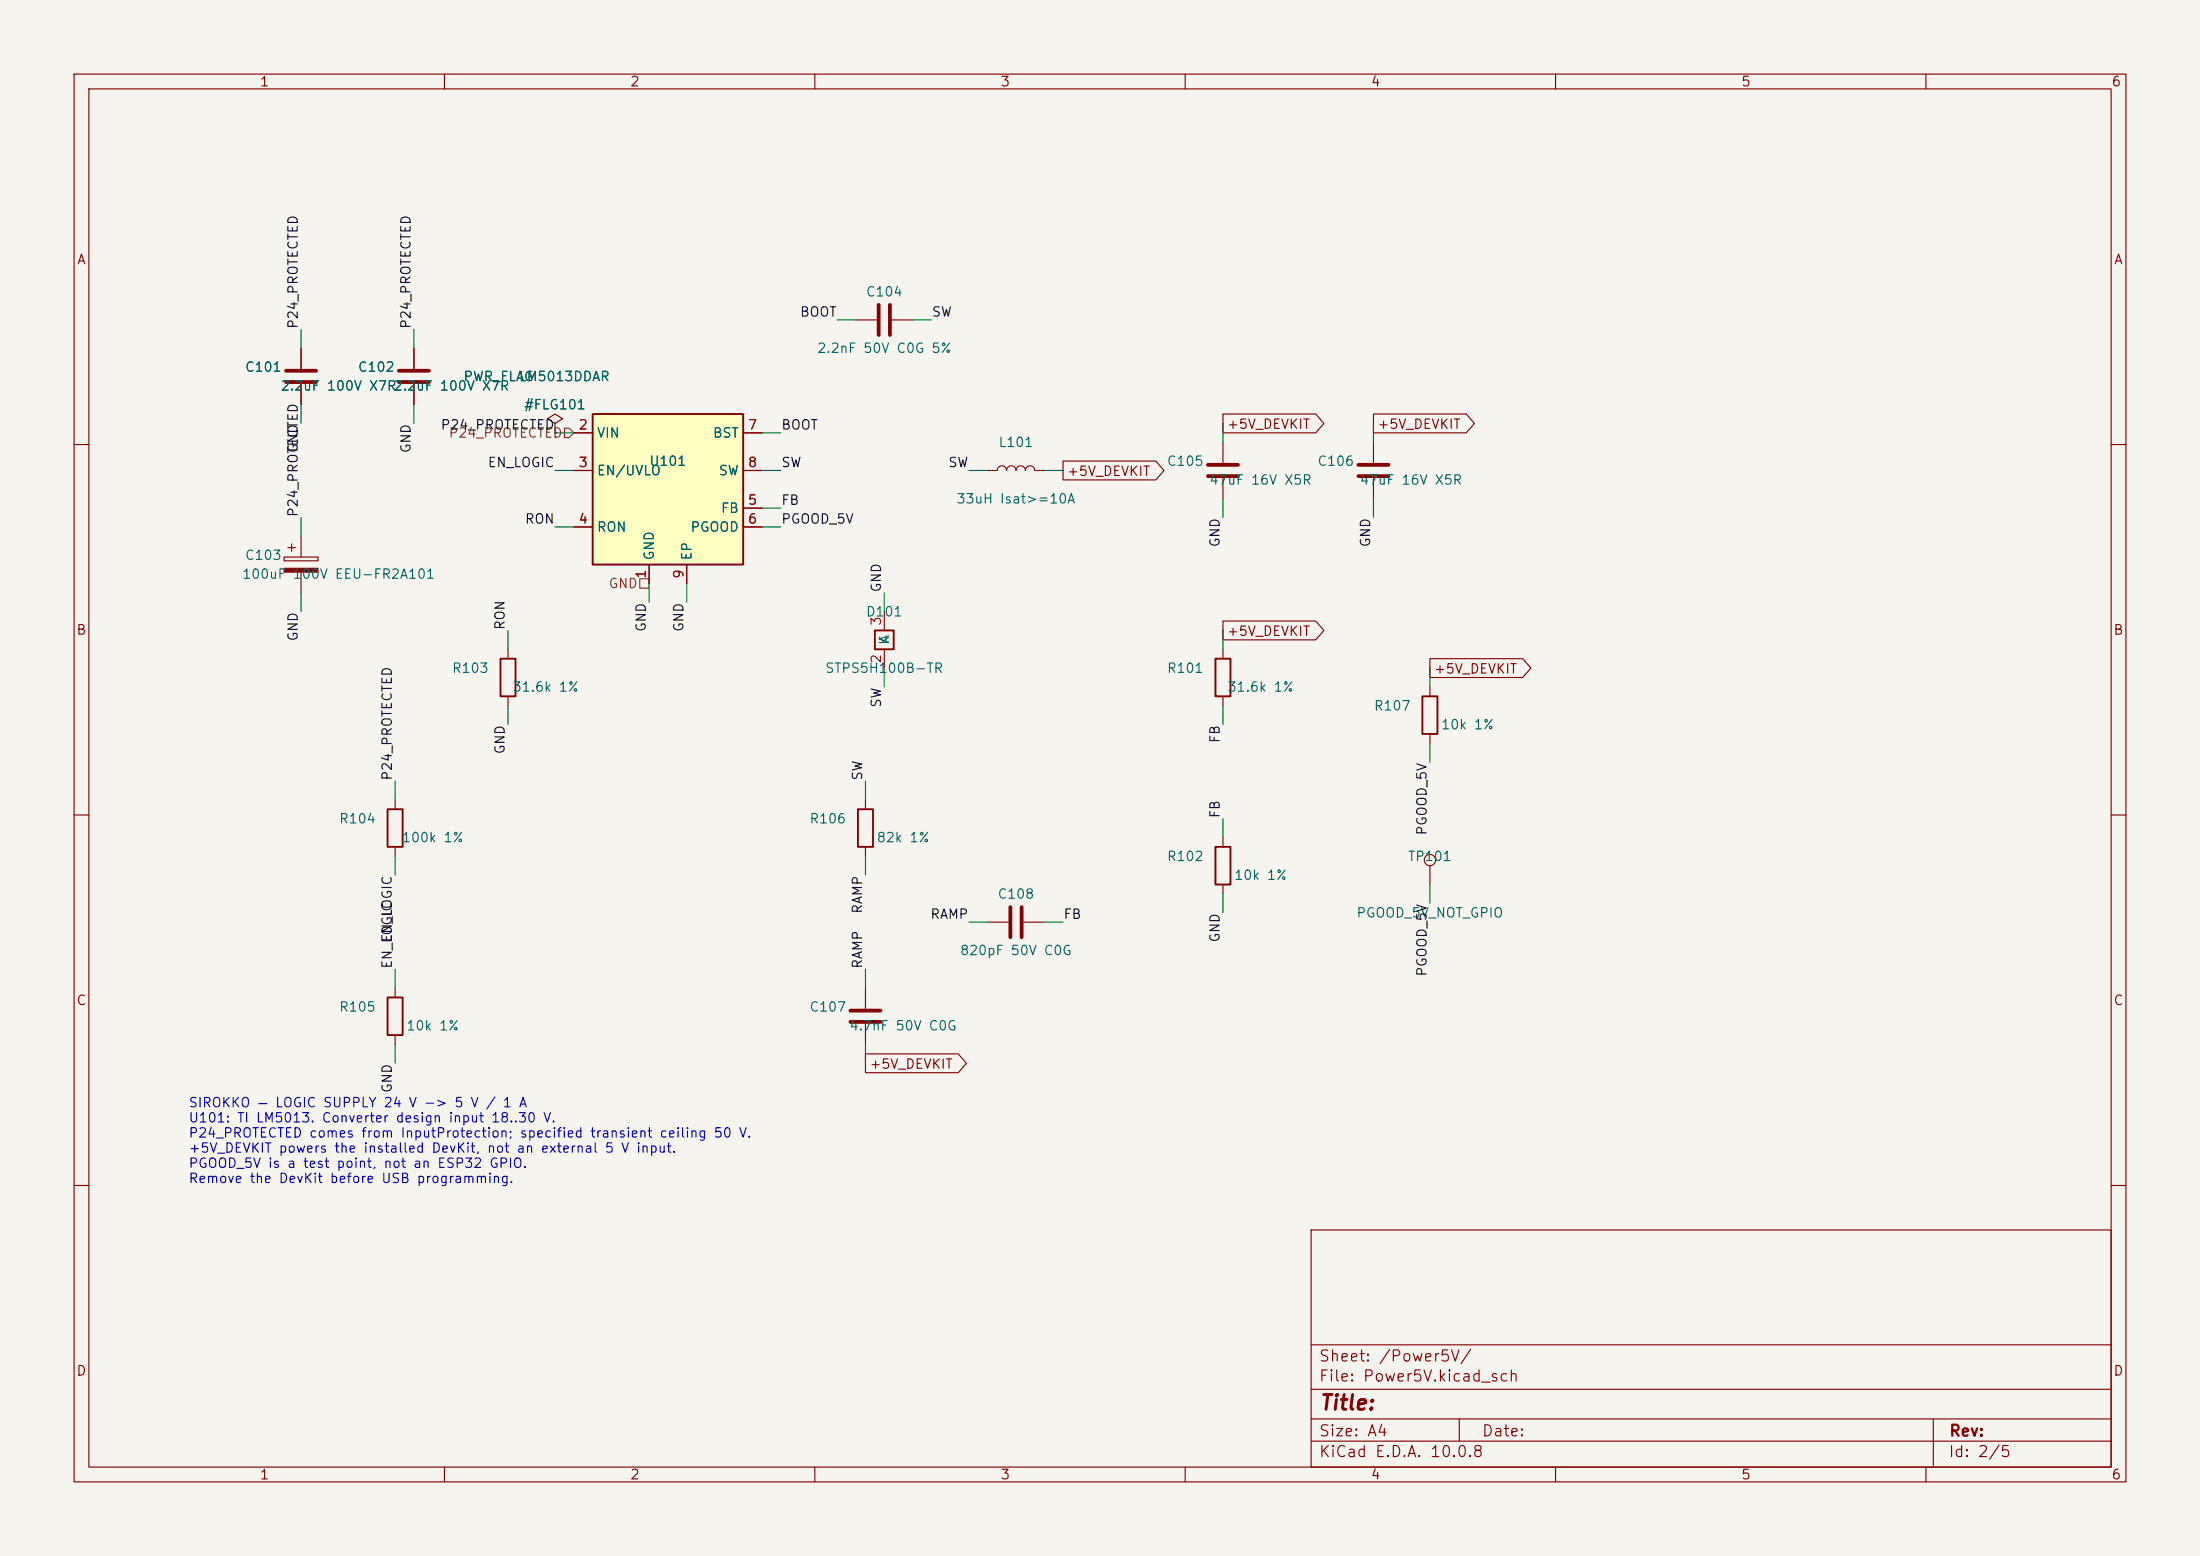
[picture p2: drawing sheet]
(kicad_sch
 (version 20260306)
 (generator "eeschema")
 (generator_version "10.0")
 (paper "A4")
 (lib_symbols
(symbol "Connector:TestPoint"
   (pin_numbers (hide yes))
   (pin_names
    (offset 0.762) (hide yes)) (exclude_from_sim no) (in_bom yes) (on_board yes)
   (in_pos_files yes)
   (duplicate_pin_numbers_are_jumpers no)
   (property "Reference" "TP" (at 0 6.858 0) (show_name no) (do_not_autoplace no) (effects (font (size 1.27 1.27))))
   (property "Value" "TestPoint" (at 0 5.08 0) (show_name no) (do_not_autoplace no) (effects (font (size 1.27 1.27))))
   (property "Footprint" "" (at 5.08 0 0) (show_name no) (do_not_autoplace no) (hide yes) (effects (font (size 1.27 1.27))))
   (property "Datasheet" "" (at 5.08 0 0) (show_name no) (do_not_autoplace no) (hide yes) (effects (font (size 1.27 1.27))))
   (property "Description" "test point" (at 0 0 0) (show_name no) (do_not_autoplace no) (hide yes) (effects (font (size 1.27 1.27))))
   (symbol "TestPoint_0_1"
    (circle (center 0 3.302) (radius 0.762) (stroke (width 0) (type default)) (fill (type none))))
   (symbol "TestPoint_1_1"
    (pin passive line (at 0 0 90) (length 2.54) (name "1" (effects (font (size 1.27 1.27)))) (number "1" (effects (font (size 1.27 1.27))))))
   (embedded_fonts no))
(symbol "Device:C"
   (pin_numbers (hide yes))
   (pin_names
    (offset 0.254)) (exclude_from_sim no) (in_bom yes) (on_board yes)
   (in_pos_files yes)
   (duplicate_pin_numbers_are_jumpers no)
   (property "Reference" "C" (at 0.635 2.54 0) (show_name no) (do_not_autoplace no) (effects (font (size 1.27 1.27)) (justify left)))
   (property "Value" "C" (at 0.635 -2.54 0) (show_name no) (do_not_autoplace no) (effects (font (size 1.27 1.27)) (justify left)))
   (property "Footprint" "" (at 0.9652 -3.81 0) (show_name no) (do_not_autoplace no) (hide yes) (effects (font (size 1.27 1.27))))
   (property "Datasheet" "" (at 0 0 0) (show_name no) (do_not_autoplace no) (hide yes) (effects (font (size 1.27 1.27))))
   (property "Description" "Unpolarized capacitor" (at 0 0 0) (show_name no) (do_not_autoplace no) (hide yes) (effects (font (size 1.27 1.27))))
   (symbol "C_0_1"
    (polyline (pts (xy -2.032 0.762) (xy 2.032 0.762)) (stroke (width 0.508) (type default)) (fill (type none)))
    (polyline (pts (xy -2.032 -0.762) (xy 2.032 -0.762)) (stroke (width 0.508) (type default)) (fill (type none))))
   (symbol "C_1_1"
    (pin passive line (at 0 3.81 270) (length 2.794) (name "" (effects (font (size 1.27 1.27)))) (number "1" (effects (font (size 1.27 1.27)))))
    (pin passive line (at 0 -3.81 90) (length 2.794) (name "" (effects (font (size 1.27 1.27)))) (number "2" (effects (font (size 1.27 1.27))))))
   (embedded_fonts no))
(symbol "Device:C_Polarized"
   (pin_numbers (hide yes))
   (pin_names
    (offset 0.254)) (exclude_from_sim no) (in_bom yes) (on_board yes)
   (in_pos_files yes)
   (duplicate_pin_numbers_are_jumpers no)
   (property "Reference" "C" (at 0.635 2.54 0) (show_name no) (do_not_autoplace no) (effects (font (size 1.27 1.27)) (justify left)))
   (property "Value" "C_Polarized" (at 0.635 -2.54 0) (show_name no) (do_not_autoplace no) (effects (font (size 1.27 1.27)) (justify left)))
   (property "Footprint" "" (at 0.9652 -3.81 0) (show_name no) (do_not_autoplace no) (hide yes) (effects (font (size 1.27 1.27))))
   (property "Datasheet" "" (at 0 0 0) (show_name no) (do_not_autoplace no) (hide yes) (effects (font (size 1.27 1.27))))
   (property "Description" "Polarized capacitor" (at 0 0 0) (show_name no) (do_not_autoplace no) (hide yes) (effects (font (size 1.27 1.27))))
   (symbol "C_Polarized_0_1"
    (rectangle (start -2.286 0.508) (end 2.286 1.016) (stroke (width 0) (type default)) (fill (type none)))
    (polyline (pts (xy -1.778 2.286) (xy -0.762 2.286)) (stroke (width 0) (type default)) (fill (type none)))
    (polyline (pts (xy -1.27 2.794) (xy -1.27 1.778)) (stroke (width 0) (type default)) (fill (type none)))
    (rectangle (start 2.286 -0.508) (end -2.286 -1.016) (stroke (width 0) (type default)) (fill (type outline))))
   (symbol "C_Polarized_1_1"
    (pin passive line (at 0 3.81 270) (length 2.794) (name "" (effects (font (size 1.27 1.27)))) (number "1" (effects (font (size 1.27 1.27)))))
    (pin passive line (at 0 -3.81 90) (length 2.794) (name "" (effects (font (size 1.27 1.27)))) (number "2" (effects (font (size 1.27 1.27))))))
   (embedded_fonts no))
(symbol "Device:L"
   (pin_numbers (hide yes))
   (pin_names
    (offset 1.016) (hide yes)) (exclude_from_sim no) (in_bom yes) (on_board yes)
   (in_pos_files yes)
   (duplicate_pin_numbers_are_jumpers no)
   (property "Reference" "L" (at -1.27 0 90) (show_name no) (do_not_autoplace no) (effects (font (size 1.27 1.27))))
   (property "Value" "L" (at 1.905 0 90) (show_name no) (do_not_autoplace no) (effects (font (size 1.27 1.27))))
   (property "Footprint" "" (at 0 0 0) (show_name no) (do_not_autoplace no) (hide yes) (effects (font (size 1.27 1.27))))
   (property "Datasheet" "" (at 0 0 0) (show_name no) (do_not_autoplace no) (hide yes) (effects (font (size 1.27 1.27))))
   (property "Description" "Inductor" (at 0 0 0) (show_name no) (do_not_autoplace no) (hide yes) (effects (font (size 1.27 1.27))))
   (symbol "L_0_1"
    (arc (start 0 2.54) (mid 0.6323 1.905) (end 0 1.27) (stroke (width 0) (type default)) (fill (type none)))
    (arc (start 0 1.27) (mid 0.6323 0.635) (end 0 0) (stroke (width 0) (type default)) (fill (type none)))
    (arc (start 0 0) (mid 0.6323 -0.635) (end 0 -1.27) (stroke (width 0) (type default)) (fill (type none)))
    (arc (start 0 -1.27) (mid 0.6323 -1.905) (end 0 -2.54) (stroke (width 0) (type default)) (fill (type none))))
   (symbol "L_1_1"
    (pin passive line (at 0 3.81 270) (length 1.27) (name "1" (effects (font (size 1.27 1.27)))) (number "1" (effects (font (size 1.27 1.27)))))
    (pin passive line (at 0 -3.81 90) (length 1.27) (name "2" (effects (font (size 1.27 1.27)))) (number "2" (effects (font (size 1.27 1.27))))))
   (embedded_fonts no))
(symbol "Device:R"
   (pin_numbers (hide yes))
   (pin_names
    (offset 0)) (exclude_from_sim no) (in_bom yes) (on_board yes)
   (in_pos_files yes)
   (duplicate_pin_numbers_are_jumpers no)
   (property "Reference" "R" (at 2.032 0 90) (show_name no) (do_not_autoplace no) (effects (font (size 1.27 1.27))))
   (property "Value" "R" (at 0 0 90) (show_name no) (do_not_autoplace no) (effects (font (size 1.27 1.27))))
   (property "Footprint" "" (at -1.778 0 90) (show_name no) (do_not_autoplace no) (hide yes) (effects (font (size 1.27 1.27))))
   (property "Datasheet" "" (at 0 0 0) (show_name no) (do_not_autoplace no) (hide yes) (effects (font (size 1.27 1.27))))
   (property "Description" "Resistor" (at 0 0 0) (show_name no) (do_not_autoplace no) (hide yes) (effects (font (size 1.27 1.27))))
   (symbol "R_0_1"
    (rectangle (start -1.016 -2.54) (end 1.016 2.54) (stroke (width 0.254) (type default)) (fill (type none))))
   (symbol "R_1_1"
    (pin passive line (at 0 3.81 270) (length 1.27) (name "" (effects (font (size 1.27 1.27)))) (number "1" (effects (font (size 1.27 1.27)))))
    (pin passive line (at 0 -3.81 90) (length 1.27) (name "" (effects (font (size 1.27 1.27)))) (number "2" (effects (font (size 1.27 1.27))))))
   (embedded_fonts no))
(symbol "LM5013DDAR" (exclude_from_sim no) (in_bom yes) (on_board yes)
   (in_pos_files yes)
   (duplicate_pin_numbers_are_jumpers no)
   (property "Reference" "U" (at 0 -1.27 0) (show_name no) (do_not_autoplace no) (effects (font (size 1.27 1.27))))
   (property "Value" "LM5013DDAR" (at 0 1.27 0) (show_name no) (do_not_autoplace no) (effects (font (size 1.27 1.27))))
   (property "Footprint" "Package_SO:HSOP-8-1EP_3.9x4.9mm_P1.27mm_EP2.41x3.1mm_ThermalVias" (at 0 0 0) (show_name no) (do_not_autoplace no) (hide yes) (effects (font (size 1.27 1.27))))
   (property "Datasheet" "https://www.ti.com/lit/ds/symlink/lm5013.pdf" (at 0 0 0) (show_name no) (do_not_autoplace no) (hide yes) (effects (font (size 1.27 1.27))))
   (property "Description" "" (at 0 0 0) (show_name no) (do_not_autoplace no) (hide yes) (effects (font (size 1.27 1.27))))
   (symbol "LM5013DDAR_0_1"
    (rectangle (start -10.16 10.16) (end 10.16 -10.16) (stroke (width 0.254) (type default)) (fill (type background))))
   (symbol "LM5013DDAR_1_1"
    (pin power_in line (at -2.54 -12.7 90) (length 2.54) (name "GND" (effects (font (size 1.27 1.27)))) (number "1" (effects (font (size 1.27 1.27)))))
    (pin power_in line (at -12.7 7.62 0) (length 2.54) (name "VIN" (effects (font (size 1.27 1.27)))) (number "2" (effects (font (size 1.27 1.27)))))
    (pin input line (at -12.7 2.54 0) (length 2.54) (name "EN/UVLO" (effects (font (size 1.27 1.27)))) (number "3" (effects (font (size 1.27 1.27)))))
    (pin passive line (at -12.7 -5.08 0) (length 2.54) (name "RON" (effects (font (size 1.27 1.27)))) (number "4" (effects (font (size 1.27 1.27)))))
    (pin input line (at 12.7 -2.54 180) (length 2.54) (name "FB" (effects (font (size 1.27 1.27)))) (number "5" (effects (font (size 1.27 1.27)))))
    (pin open_collector line (at 12.7 -5.08 180) (length 2.54) (name "PGOOD" (effects (font (size 1.27 1.27)))) (number "6" (effects (font (size 1.27 1.27)))))
    (pin passive line (at 12.7 7.62 180) (length 2.54) (name "BST" (effects (font (size 1.27 1.27)))) (number "7" (effects (font (size 1.27 1.27)))))
    (pin power_out line (at 12.7 2.54 180) (length 2.54) (name "SW" (effects (font (size 1.27 1.27)))) (number "8" (effects (font (size 1.27 1.27)))))
    (pin passive line (at 2.54 -12.7 90) (length 2.54) (name "EP" (effects (font (size 1.27 1.27)))) (number "9" (effects (font (size 1.27 1.27))))))
   (embedded_fonts no))
(symbol "STPS5H100B_DPAK_K2_A3" (exclude_from_sim no) (in_bom yes) (on_board yes)
   (in_pos_files yes)
   (duplicate_pin_numbers_are_jumpers no)
   (property "Reference" "D" (at 0 -1.27 0) (show_name no) (do_not_autoplace no) (effects (font (size 1.27 1.27))))
   (property "Value" "STPS5H100B_DPAK_K2_A3" (at 0 1.27 0) (show_name no) (do_not_autoplace no) (effects (font (size 1.27 1.27))))
   (property "Footprint" "Package_TO_SOT_SMD:TO-252-2" (at 0 0 0) (show_name no) (do_not_autoplace no) (hide yes) (effects (font (size 1.27 1.27))))
   (property "Datasheet" "https://www.st.com/resource/en/datasheet/stps5h100.pdf" (at 0 0 0) (show_name no) (do_not_autoplace no) (hide yes) (effects (font (size 1.27 1.27))))
   (property "Description" "" (at 0 0 0) (show_name no) (do_not_autoplace no) (hide yes) (effects (font (size 1.27 1.27))))
   (symbol "STPS5H100B_DPAK_K2_A3_0_1"
    (rectangle (start -1.27 -1.27) (end 1.27 1.27) (stroke (width 0.254) (type default)) (fill (type none))))
   (symbol "STPS5H100B_DPAK_K2_A3_1_1"
    (pin passive line (at -3.81 0 0) (length 2.54) (name "K" (effects (font (size 1.27 1.27)))) (number "2" (effects (font (size 1.27 1.27)))))
    (pin passive line (at 3.81 0 180) (length 2.54) (name "A" (effects (font (size 1.27 1.27)))) (number "3" (effects (font (size 1.27 1.27))))))
   (embedded_fonts no))
(symbol "power:PWR_FLAG"
   (power global)
   (pin_numbers (hide yes))
   (pin_names
    (offset 0) (hide yes)) (exclude_from_sim no) (in_bom yes) (on_board yes)
   (in_pos_files yes)
   (duplicate_pin_numbers_are_jumpers no)
   (property "Reference" "#FLG" (at 0 1.905 0) (show_name no) (do_not_autoplace no) (hide yes) (effects (font (size 1.27 1.27))))
   (property "Value" "PWR_FLAG" (at 0 3.81 0) (show_name no) (do_not_autoplace no) (effects (font (size 1.27 1.27))))
   (property "Footprint" "" (at 0 0 0) (show_name no) (do_not_autoplace no) (hide yes) (effects (font (size 1.27 1.27))))
   (property "Datasheet" "" (at 0 0 0) (show_name no) (do_not_autoplace no) (hide yes) (effects (font (size 1.27 1.27))))
   (property "Description" "Special symbol for telling ERC where power comes from" (at 0 0 0) (show_name no) (do_not_autoplace no) (hide yes) (effects (font (size 1.27 1.27))))
   (symbol "PWR_FLAG_0_0"
    (pin power_out line (at 0 0 90) (length 0) (name "" (effects (font (size 1.27 1.27)))) (number "1" (effects (font (size 1.27 1.27))))))
   (symbol "PWR_FLAG_0_1"
    (polyline (pts (xy 0 0) (xy 0 1.27) (xy -1.016 1.905) (xy 0 2.54) (xy 1.016 1.905) (xy 0 1.27)) (stroke (width 0) (type default)) (fill (type none))))
   (embedded_fonts no)))
 (text "SIROKKO — LOGIC SUPPLY 24 V -> 5 V / 1 A\nU101: TI LM5013. Converter design input 18..30 V.\nP24_PROTECTED comes from InputProtection; specified transient ceiling 50 V.\n+5V_DEVKIT powers the installed DevKit, not an external 5 V input.\nPGOOD_5V is a test point, not an ESP32 GPIO.\nRemove the DevKit before USB programming."
  (exclude_from_sim no)
  (at 25.4 160.02 0)
  (effects (font (size 1.27 1.27)) (justify left bottom)))
 (wire
  (pts (xy 92.71 78.74) (xy 92.71 81.28))
  (stroke (width 0) (type default)))
 (wire
  (pts (xy 185.42 67.31) (xy 185.42 69.85))
  (stroke (width 0) (type default)))
 (wire
  (pts (xy 55.88 54.61) (xy 55.88 57.15))
  (stroke (width 0) (type default)))
 (wire
  (pts (xy 116.84 115.57) (xy 116.84 118.11))
  (stroke (width 0) (type default)))
 (wire
  (pts (xy 140.97 124.46) (xy 143.51 124.46))
  (stroke (width 0) (type default)))
 (wire
  (pts (xy 102.87 71.12) (xy 105.41 71.12))
  (stroke (width 0) (type default)))
 (wire
  (pts (xy 53.34 107.95) (xy 53.34 105.41))
  (stroke (width 0) (type default)))
 (wire
  (pts (xy 40.64 80.01) (xy 40.64 82.55))
  (stroke (width 0) (type default)))
 (wire
  (pts (xy 140.97 63.5) (xy 143.51 63.5))
  (stroke (width 0) (type default)))
 (wire
  (pts (xy 116.84 133.35) (xy 116.84 130.81))
  (stroke (width 0) (type default)))
 (wire
  (pts (xy 40.64 54.61) (xy 40.64 57.15))
  (stroke (width 0) (type default)))
 (wire
  (pts (xy 102.87 68.58) (xy 105.41 68.58))
  (stroke (width 0) (type default)))
 (wire
  (pts (xy 40.64 72.39) (xy 40.64 69.85))
  (stroke (width 0) (type default)))
 (wire
  (pts (xy 123.19 43.18) (xy 125.73 43.18))
  (stroke (width 0) (type default)))
 (wire
  (pts (xy 116.84 140.97) (xy 116.84 143.51))
  (stroke (width 0) (type default)))
 (wire
  (pts (xy 193.04 100.33) (xy 193.04 102.87))
  (stroke (width 0) (type default)))
 (wire
  (pts (xy 165.1 67.31) (xy 165.1 69.85))
  (stroke (width 0) (type default)))
 (wire
  (pts (xy 102.87 63.5) (xy 105.41 63.5))
  (stroke (width 0) (type default)))
 (wire
  (pts (xy 68.58 87.63) (xy 68.58 85.09))
  (stroke (width 0) (type default)))
 (wire
  (pts (xy 116.84 107.95) (xy 116.84 105.41))
  (stroke (width 0) (type default)))
 (wire
  (pts (xy 87.63 78.74) (xy 87.63 81.28))
  (stroke (width 0) (type default)))
 (wire
  (pts (xy 77.47 58.42) (xy 74.93 58.42))
  (stroke (width 0) (type default)))
 (wire
  (pts (xy 68.58 95.25) (xy 68.58 97.79))
  (stroke (width 0) (type default)))
 (wire
  (pts (xy 193.04 119.38) (xy 193.04 121.92))
  (stroke (width 0) (type default)))
 (wire
  (pts (xy 102.87 58.42) (xy 105.41 58.42))
  (stroke (width 0) (type default)))
 (wire
  (pts (xy 185.42 59.69) (xy 185.42 57.15))
  (stroke (width 0) (type default)))
 (wire
  (pts (xy 77.47 71.12) (xy 74.93 71.12))
  (stroke (width 0) (type default)))
 (wire
  (pts (xy 119.38 82.55) (xy 119.38 80.01))
  (stroke (width 0) (type default)))
 (wire
  (pts (xy 53.34 133.35) (xy 53.34 130.81))
  (stroke (width 0) (type default)))
 (wire
  (pts (xy 165.1 120.65) (xy 165.1 123.19))
  (stroke (width 0) (type default)))
 (wire
  (pts (xy 165.1 113.03) (xy 165.1 110.49))
  (stroke (width 0) (type default)))
 (wire
  (pts (xy 165.1 87.63) (xy 165.1 85.09))
  (stroke (width 0) (type default)))
 (wire
  (pts (xy 133.35 124.46) (xy 130.81 124.46))
  (stroke (width 0) (type default)))
 (wire
  (pts (xy 115.57 43.18) (xy 113.03 43.18))
  (stroke (width 0) (type default)))
 (wire
  (pts (xy 55.88 46.99) (xy 55.88 44.45))
  (stroke (width 0) (type default)))
 (wire
  (pts (xy 53.34 115.57) (xy 53.34 118.11))
  (stroke (width 0) (type default)))
 (wire
  (pts (xy 133.35 63.5) (xy 130.81 63.5))
  (stroke (width 0) (type default)))
 (wire
  (pts (xy 53.34 140.97) (xy 53.34 143.51))
  (stroke (width 0) (type default)))
 (wire
  (pts (xy 40.64 46.99) (xy 40.64 44.45))
  (stroke (width 0) (type default)))
 (wire
  (pts (xy 119.38 90.17) (xy 119.38 92.71))
  (stroke (width 0) (type default)))
 (wire
  (pts (xy 165.1 59.69) (xy 165.1 57.15))
  (stroke (width 0) (type default)))
 (wire
  (pts (xy 193.04 92.71) (xy 193.04 90.17))
  (stroke (width 0) (type default)))
 (wire
  (pts (xy 77.47 63.5) (xy 74.93 63.5))
  (stroke (width 0) (type default)))
 (wire
  (pts (xy 165.1 95.25) (xy 165.1 97.79))
  (stroke (width 0) (type default)))
 (label "GND"
  (at 55.88 57.15 270)
  (effects (font (size 1.27 1.27)) (justify right bottom)))
 (label "PGOOD_5V"
  (at 105.41 71.12 0)
  (effects (font (size 1.27 1.27)) (justify left bottom)))
 (label "SW"
  (at 116.84 105.41 90)
  (effects (font (size 1.27 1.27)) (justify left bottom)))
 (label "RAMP"
  (at 116.84 130.81 90)
  (effects (font (size 1.27 1.27)) (justify left bottom)))
 (label "P24_PROTECTED"
  (at 53.34 105.41 90)
  (effects (font (size 1.27 1.27)) (justify left bottom)))
 (label "GND"
  (at 165.1 123.19 270)
  (effects (font (size 1.27 1.27)) (justify right bottom)))
 (label "RON"
  (at 68.58 85.09 90)
  (effects (font (size 1.27 1.27)) (justify left bottom)))
 (label "PGOOD_5V"
  (at 193.04 102.87 270)
  (effects (font (size 1.27 1.27)) (justify right bottom)))
 (label "BOOT"
  (at 105.41 58.42 0)
  (effects (font (size 1.27 1.27)) (justify left bottom)))
 (label "RAMP"
  (at 130.81 124.46 180)
  (effects (font (size 1.27 1.27)) (justify right bottom)))
 (label "P24_PROTECTED"
  (at 40.64 44.45 90)
  (effects (font (size 1.27 1.27)) (justify left bottom)))
 (label "GND"
  (at 53.34 143.51 270)
  (effects (font (size 1.27 1.27)) (justify right bottom)))
 (label "RON"
  (at 74.93 71.12 180)
  (effects (font (size 1.27 1.27)) (justify right bottom)))
 (label "GND"
  (at 40.64 82.55 270)
  (effects (font (size 1.27 1.27)) (justify right bottom)))
 (label "EN_LOGIC"
  (at 53.34 130.81 90)
  (effects (font (size 1.27 1.27)) (justify left bottom)))
 (label "SW"
  (at 105.41 63.5 0)
  (effects (font (size 1.27 1.27)) (justify left bottom)))
 (label "SW"
  (at 125.73 43.18 0)
  (effects (font (size 1.27 1.27)) (justify left bottom)))
 (label "SW"
  (at 119.38 92.71 270)
  (effects (font (size 1.27 1.27)) (justify right bottom)))
 (label "GND"
  (at 185.42 69.85 270)
  (effects (font (size 1.27 1.27)) (justify right bottom)))
 (label "P24_PROTECTED"
  (at 74.93 58.42 180)
  (effects (font (size 1.27 1.27)) (justify right bottom)))
 (label "GND"
  (at 87.63 81.28 270)
  (effects (font (size 1.27 1.27)) (justify right bottom)))
 (label "P24_PROTECTED"
  (at 55.88 44.45 90)
  (effects (font (size 1.27 1.27)) (justify left bottom)))
 (label "GND"
  (at 119.38 80.01 90)
  (effects (font (size 1.27 1.27)) (justify left bottom)))
 (label "EN_LOGIC"
  (at 53.34 118.11 270)
  (effects (font (size 1.27 1.27)) (justify right bottom)))
 (label "FB"
  (at 165.1 110.49 90)
  (effects (font (size 1.27 1.27)) (justify left bottom)))
 (label "GND"
  (at 40.64 57.15 270)
  (effects (font (size 1.27 1.27)) (justify right bottom)))
 (label "PGOOD_5V"
  (at 193.04 121.92 270)
  (effects (font (size 1.27 1.27)) (justify right bottom)))
 (label "GND"
  (at 165.1 69.85 270)
  (effects (font (size 1.27 1.27)) (justify right bottom)))
 (label "GND"
  (at 92.71 81.28 270)
  (effects (font (size 1.27 1.27)) (justify right bottom)))
 (label "EN_LOGIC"
  (at 74.93 63.5 180)
  (effects (font (size 1.27 1.27)) (justify right bottom)))
 (label "FB"
  (at 105.41 68.58 0)
  (effects (font (size 1.27 1.27)) (justify left bottom)))
 (label "P24_PROTECTED"
  (at 40.64 69.85 90)
  (effects (font (size 1.27 1.27)) (justify left bottom)))
 (label "RAMP"
  (at 116.84 118.11 270)
  (effects (font (size 1.27 1.27)) (justify right bottom)))
 (label "GND"
  (at 68.58 97.79 270)
  (effects (font (size 1.27 1.27)) (justify right bottom)))
 (label "FB"
  (at 143.51 124.46 0)
  (effects (font (size 1.27 1.27)) (justify left bottom)))
 (label "SW"
  (at 130.81 63.5 180)
  (effects (font (size 1.27 1.27)) (justify right bottom)))
 (label "BOOT"
  (at 113.03 43.18 180)
  (effects (font (size 1.27 1.27)) (justify right bottom)))
 (label "FB"
  (at 165.1 97.79 270)
  (effects (font (size 1.27 1.27)) (justify right bottom)))
 (global_label "+5V_DEVKIT"
  (shape output)
  (at 143.51 63.5 0)
  (effects (font (size 1.27 1.27)) (justify left))
  (property "Intersheetrefs" "${INTERSHEET_REFS}" (at 143.51 63.5 0) (hide yes) (show_name no) (do_not_autoplace no) (effects (font (size 1.27 1.27)))))
 (global_label "+5V_DEVKIT"
  (shape output)
  (at 165.1 85.09 0)
  (effects (font (size 1.27 1.27)) (justify left))
  (property "Intersheetrefs" "${INTERSHEET_REFS}" (at 165.1 85.09 0) (hide yes) (show_name no) (do_not_autoplace no) (effects (font (size 1.27 1.27)))))
 (global_label "+5V_DEVKIT"
  (shape output)
  (at 116.84 143.51 0)
  (effects (font (size 1.27 1.27)) (justify left))
  (property "Intersheetrefs" "${INTERSHEET_REFS}" (at 116.84 143.51 0) (hide yes) (show_name no) (do_not_autoplace no) (effects (font (size 1.27 1.27)))))
 (global_label "+5V_DEVKIT"
  (shape output)
  (at 185.42 57.15 0)
  (effects (font (size 1.27 1.27)) (justify left))
  (property "Intersheetrefs" "${INTERSHEET_REFS}" (at 185.42 57.15 0) (hide yes) (show_name no) (do_not_autoplace no) (effects (font (size 1.27 1.27)))))
 (global_label "+5V_DEVKIT"
  (shape output)
  (at 165.1 57.15 0)
  (effects (font (size 1.27 1.27)) (justify left))
  (property "Intersheetrefs" "${INTERSHEET_REFS}" (at 165.1 57.15 0) (hide yes) (show_name no) (do_not_autoplace no) (effects (font (size 1.27 1.27)))))
 (global_label "+5V_DEVKIT"
  (shape output)
  (at 193.04 90.17 0)
  (effects (font (size 1.27 1.27)) (justify left))
  (property "Intersheetrefs" "${INTERSHEET_REFS}" (at 193.04 90.17 0) (hide yes) (show_name no) (do_not_autoplace no) (effects (font (size 1.27 1.27)))))
 (hierarchical_label "P24_PROTECTED"
  (shape input)
  (at 77.47 58.42 180)
  (effects (font (size 1.27 1.27)) (justify right)))
 (hierarchical_label "GND"
  (shape passive)
  (at 87.63 78.74 180)
  (effects (font (size 1.27 1.27)) (justify right)))
 (symbol
  (lib_id "Connector:TestPoint")
  (at 193.04 119.38 0)
  (unit 1)
  (body_style 1)
  (exclude_from_sim no)
  (in_bom yes)
  (on_board yes)
  (in_pos_files yes)
  (dnp no)
  (property "Reference" "TP101" (at 193.04 115.57 0) (show_name no) (do_not_autoplace no) (effects (font (size 1.27 1.27))))
  (property "Value" "PGOOD_5V_NOT_GPIO" (at 193.04 123.19 0) (show_name no) (do_not_autoplace no) (effects (font (size 1.27 1.27))))
  (property "Footprint" "TestPoint:TestPoint_Keystone_5015_Micro_Mini" (at 193.04 119.38 0) (hide yes) (show_name no) (do_not_autoplace no) (effects (font (size 1.27 1.27))))
  (property "Datasheet" "" (at 193.04 119.38 0) (hide yes) (show_name no) (do_not_autoplace no) (effects (font (size 1.27 1.27))))
  (property "Description" "" (at 193.04 119.38 0) (show_name no) (do_not_autoplace no) (effects (font (size 1.27 1.27))))
  (property "MPN" "5015" (at 193.04 119.38 0) (hide yes) (show_name no) (do_not_autoplace no) (effects (font (size 1.27 1.27))))
  (pin "1")
  (instances (project "Power5V" (path "" (reference "TP101") (unit 1))) (project "Sirokko" (path "" (reference "TP101") (unit 1)))))
 (symbol
  (lib_name "LM5013DDAR")
  (lib_id "Sirokko_Power:LM5013DDAR")
  (at 90.17 66.04 0)
  (unit 1)
  (body_style 1)
  (exclude_from_sim no)
  (in_bom yes)
  (on_board yes)
  (in_pos_files yes)
  (dnp no)
  (property "Reference" "U101" (at 90.17 62.23 0) (show_name no) (do_not_autoplace no) (effects (font (size 1.27 1.27))))
  (property "Value" "LM5013DDAR" (at 76.2 50.8 0) (show_name no) (do_not_autoplace no) (effects (font (size 1.27 1.27))))
  (property "Footprint" "Sirokko_Power:DDA0008B_LM5013DDAR_TI4214849B" (at 90.17 66.04 0) (hide yes) (show_name no) (do_not_autoplace no) (effects (font (size 1.27 1.27))))
  (property "Datasheet" "" (at 90.17 66.04 0) (hide yes) (show_name no) (do_not_autoplace no) (effects (font (size 1.27 1.27))))
  (property "Description" "" (at 90.17 66.04 0) (show_name no) (do_not_autoplace no) (effects (font (size 1.27 1.27))))
  (property "MPN" "LM5013DDAR" (at 90.17 66.04 0) (hide yes) (show_name no) (do_not_autoplace no) (effects (font (size 1.27 1.27))))
  (pin "1")
  (pin "2")
  (pin "3")
  (pin "4")
  (pin "5")
  (pin "6")
  (pin "7")
  (pin "8")
  (pin "9")
  (instances (project "Power5V" (path "" (reference "U101") (unit 1))) (project "Sirokko" (path "" (reference "U101") (unit 1)))))
 (symbol
  (lib_id "power:PWR_FLAG")
  (at 74.93 58.42 0)
  (unit 1)
  (body_style 1)
  (exclude_from_sim no)
  (in_bom yes)
  (on_board yes)
  (in_pos_files yes)
  (dnp no)
  (property "Reference" "#FLG101" (at 74.93 54.61 0) (show_name no) (do_not_autoplace no) (effects (font (size 1.27 1.27))))
  (property "Value" "PWR_FLAG" (at 67.31 50.8 0) (show_name no) (do_not_autoplace no) (effects (font (size 1.27 1.27))))
  (property "Footprint" "" (at 74.93 58.42 0) (hide yes) (show_name no) (do_not_autoplace no) (effects (font (size 1.27 1.27))))
  (property "Datasheet" "" (at 74.93 58.42 0) (hide yes) (show_name no) (do_not_autoplace no) (effects (font (size 1.27 1.27))))
  (property "Description" "" (at 74.93 58.42 0) (show_name no) (do_not_autoplace no) (effects (font (size 1.27 1.27))))
  (pin "1")
  (instances (project "Power5V" (path "" (reference "#FLG101") (unit 1))) (project "Sirokko" (path "" (reference "#FLG101") (unit 1)))))
 (symbol
  (lib_id "Device:C")
  (at 137.16 124.46 90)
  (unit 1)
  (body_style 1)
  (exclude_from_sim no)
  (in_bom yes)
  (on_board yes)
  (in_pos_files yes)
  (dnp no)
  (property "Reference" "C108" (at 137.16 120.65 90) (show_name no) (do_not_autoplace no) (effects (font (size 1.27 1.27))))
  (property "Value" "820pF 50V C0G" (at 137.16 128.27 90) (show_name no) (do_not_autoplace no) (effects (font (size 1.27 1.27))))
  (property "Footprint" "Capacitor_SMD:C_0603_1608Metric" (at 137.16 124.46 0) (hide yes) (show_name no) (do_not_autoplace no) (effects (font (size 1.27 1.27))))
  (property "Datasheet" "" (at 137.16 124.46 0) (hide yes) (show_name no) (do_not_autoplace no) (effects (font (size 1.27 1.27))))
  (property "Description" "" (at 137.16 124.46 0) (show_name no) (do_not_autoplace no) (effects (font (size 1.27 1.27))))
  (property "MPN" "CC0603JRNPO9BN821" (at 137.16 124.46 0) (hide yes) (show_name no) (do_not_autoplace no) (effects (font (size 1.27 1.27))))
  (pin "1")
  (pin "2")
  (instances (project "Power5V" (path "" (reference "C108") (unit 1))) (project "Sirokko" (path "" (reference "C108") (unit 1)))))
 (symbol
  (lib_id "Device:R")
  (at 68.58 91.44 0)
  (unit 1)
  (body_style 1)
  (exclude_from_sim no)
  (in_bom yes)
  (on_board yes)
  (in_pos_files yes)
  (dnp no)
  (property "Reference" "R103" (at 63.50 90.17 0) (show_name no) (do_not_autoplace no) (effects (font (size 1.27 1.27))))
  (property "Value" "31.6k 1%" (at 73.66 92.71 0) (show_name no) (do_not_autoplace no) (effects (font (size 1.27 1.27))))
  (property "Footprint" "Resistor_SMD:R_0603_1608Metric" (at 68.58 91.44 0) (hide yes) (show_name no) (do_not_autoplace no) (effects (font (size 1.27 1.27))))
  (property "Datasheet" "" (at 68.58 91.44 0) (hide yes) (show_name no) (do_not_autoplace no) (effects (font (size 1.27 1.27))))
  (property "Description" "" (at 68.58 91.44 0) (show_name no) (do_not_autoplace no) (effects (font (size 1.27 1.27))))
  (property "MPN" "RC0603FR-0731K6L" (at 68.58 91.44 0) (hide yes) (show_name no) (do_not_autoplace no) (effects (font (size 1.27 1.27))))
  (pin "1")
  (pin "2")
  (instances (project "Power5V" (path "" (reference "R103") (unit 1))) (project "Sirokko" (path "" (reference "R103") (unit 1)))))
 (symbol
  (lib_id "Device:L")
  (at 137.16 63.5 90)
  (unit 1)
  (body_style 1)
  (exclude_from_sim no)
  (in_bom yes)
  (on_board yes)
  (in_pos_files yes)
  (dnp no)
  (property "Reference" "L101" (at 137.16 59.69 90) (show_name no) (do_not_autoplace no) (effects (font (size 1.27 1.27))))
  (property "Value" "33uH Isat>=10A" (at 137.16 67.31 90) (show_name no) (do_not_autoplace no) (effects (font (size 1.27 1.27))))
  (property "Footprint" "Inductor_SMD:L_Bourns_SRP1770TA_16.9x16.9mm" (at 137.16 63.5 0) (hide yes) (show_name no) (do_not_autoplace no) (effects (font (size 1.27 1.27))))
  (property "Datasheet" "" (at 137.16 63.5 0) (hide yes) (show_name no) (do_not_autoplace no) (effects (font (size 1.27 1.27))))
  (property "Description" "" (at 137.16 63.5 0) (show_name no) (do_not_autoplace no) (effects (font (size 1.27 1.27))))
  (property "MPN" "SRP1770TA-330M" (at 137.16 63.5 0) (hide yes) (show_name no) (do_not_autoplace no) (effects (font (size 1.27 1.27))))
  (pin "1")
  (pin "2")
  (instances (project "Power5V" (path "" (reference "L101") (unit 1))) (project "Sirokko" (path "" (reference "L101") (unit 1)))))
 (symbol
  (lib_id "Device:R")
  (at 193.04 96.52 0)
  (unit 1)
  (body_style 1)
  (exclude_from_sim no)
  (in_bom yes)
  (on_board yes)
  (in_pos_files yes)
  (dnp no)
  (property "Reference" "R107" (at 187.96 95.25 0) (show_name no) (do_not_autoplace no) (effects (font (size 1.27 1.27))))
  (property "Value" "10k 1%" (at 198.12 97.79 0) (show_name no) (do_not_autoplace no) (effects (font (size 1.27 1.27))))
  (property "Footprint" "Resistor_SMD:R_0603_1608Metric" (at 193.04 96.52 0) (hide yes) (show_name no) (do_not_autoplace no) (effects (font (size 1.27 1.27))))
  (property "Datasheet" "" (at 193.04 96.52 0) (hide yes) (show_name no) (do_not_autoplace no) (effects (font (size 1.27 1.27))))
  (property "Description" "" (at 193.04 96.52 0) (show_name no) (do_not_autoplace no) (effects (font (size 1.27 1.27))))
  (property "MPN" "RC0603FR-0710KL" (at 193.04 96.52 0) (hide yes) (show_name no) (do_not_autoplace no) (effects (font (size 1.27 1.27))))
  (pin "1")
  (pin "2")
  (instances (project "Power5V" (path "" (reference "R107") (unit 1))) (project "Sirokko" (path "" (reference "R107") (unit 1)))))
 (symbol
  (lib_name "STPS5H100B_DPAK_K2_A3")
  (lib_id "Sirokko_Power:STPS5H100B_DPAK_K2_A3")
  (at 119.38 86.36 90)
  (unit 1)
  (body_style 1)
  (exclude_from_sim no)
  (in_bom yes)
  (on_board yes)
  (in_pos_files yes)
  (dnp no)
  (property "Reference" "D101" (at 119.38 82.55 90) (show_name no) (do_not_autoplace no) (effects (font (size 1.27 1.27))))
  (property "Value" "STPS5H100B-TR" (at 119.38 90.17 90) (show_name no) (do_not_autoplace no) (effects (font (size 1.27 1.27))))
  (property "Footprint" "Package_TO_SOT_SMD:TO-252-2" (at 119.38 86.36 0) (hide yes) (show_name no) (do_not_autoplace no) (effects (font (size 1.27 1.27))))
  (property "Datasheet" "" (at 119.38 86.36 0) (hide yes) (show_name no) (do_not_autoplace no) (effects (font (size 1.27 1.27))))
  (property "Description" "" (at 119.38 86.36 0) (show_name no) (do_not_autoplace no) (effects (font (size 1.27 1.27))))
  (property "MPN" "STPS5H100B-TR" (at 119.38 86.36 0) (hide yes) (show_name no) (do_not_autoplace no) (effects (font (size 1.27 1.27))))
  (pin "2")
  (pin "3"))
 (symbol
  (lib_id "Device:R")
  (at 116.84 111.76 0)
  (unit 1)
  (body_style 1)
  (exclude_from_sim no)
  (in_bom yes)
  (on_board yes)
  (in_pos_files yes)
  (dnp no)
  (property "Reference" "R106" (at 111.76 110.49 0) (show_name no) (do_not_autoplace no) (effects (font (size 1.27 1.27))))
  (property "Value" "82k 1%" (at 121.92 113.03 0) (show_name no) (do_not_autoplace no) (effects (font (size 1.27 1.27))))
  (property "Footprint" "Resistor_SMD:R_0603_1608Metric" (at 116.84 111.76 0) (hide yes) (show_name no) (do_not_autoplace no) (effects (font (size 1.27 1.27))))
  (property "Datasheet" "" (at 116.84 111.76 0) (hide yes) (show_name no) (do_not_autoplace no) (effects (font (size 1.27 1.27))))
  (property "Description" "" (at 116.84 111.76 0) (show_name no) (do_not_autoplace no) (effects (font (size 1.27 1.27))))
  (property "MPN" "RC0603FR-0782KL" (at 116.84 111.76 0) (hide yes) (show_name no) (do_not_autoplace no) (effects (font (size 1.27 1.27))))
  (pin "1")
  (pin "2")
  (instances (project "Power5V" (path "" (reference "R106") (unit 1))) (project "Sirokko" (path "" (reference "R106") (unit 1)))))
 (symbol
  (lib_id "Device:C")
  (at 185.42 63.5 0)
  (unit 1)
  (body_style 1)
  (exclude_from_sim no)
  (in_bom yes)
  (on_board yes)
  (in_pos_files yes)
  (dnp no)
  (property "Reference" "C106" (at 180.34 62.23 0) (show_name no) (do_not_autoplace no) (effects (font (size 1.27 1.27))))
  (property "Value" "47uF 16V X5R" (at 190.50 64.77 0) (show_name no) (do_not_autoplace no) (effects (font (size 1.27 1.27))))
  (property "Footprint" "Capacitor_SMD:C_1210_3225Metric" (at 185.42 63.5 0) (hide yes) (show_name no) (do_not_autoplace no) (effects (font (size 1.27 1.27))))
  (property "Datasheet" "" (at 185.42 63.5 0) (hide yes) (show_name no) (do_not_autoplace no) (effects (font (size 1.27 1.27))))
  (property "Description" "" (at 185.42 63.5 0) (show_name no) (do_not_autoplace no) (effects (font (size 1.27 1.27))))
  (property "MPN" "GRM32ER61C476KE15L" (at 185.42 63.5 0) (hide yes) (show_name no) (do_not_autoplace no) (effects (font (size 1.27 1.27))))
  (pin "1")
  (pin "2")
  (instances (project "Power5V" (path "" (reference "C106") (unit 1))) (project "Sirokko" (path "" (reference "C106") (unit 1)))))
 (symbol
  (lib_id "Device:C")
  (at 165.1 63.5 0)
  (unit 1)
  (body_style 1)
  (exclude_from_sim no)
  (in_bom yes)
  (on_board yes)
  (in_pos_files yes)
  (dnp no)
  (property "Reference" "C105" (at 160.02 62.23 0) (show_name no) (do_not_autoplace no) (effects (font (size 1.27 1.27))))
  (property "Value" "47uF 16V X5R" (at 170.18 64.77 0) (show_name no) (do_not_autoplace no) (effects (font (size 1.27 1.27))))
  (property "Footprint" "Capacitor_SMD:C_1210_3225Metric" (at 165.1 63.5 0) (hide yes) (show_name no) (do_not_autoplace no) (effects (font (size 1.27 1.27))))
  (property "Datasheet" "" (at 165.1 63.5 0) (hide yes) (show_name no) (do_not_autoplace no) (effects (font (size 1.27 1.27))))
  (property "Description" "" (at 165.1 63.5 0) (show_name no) (do_not_autoplace no) (effects (font (size 1.27 1.27))))
  (property "MPN" "GRM32ER61C476KE15L" (at 165.1 63.5 0) (hide yes) (show_name no) (do_not_autoplace no) (effects (font (size 1.27 1.27))))
  (pin "1")
  (pin "2")
  (instances (project "Power5V" (path "" (reference "C105") (unit 1))) (project "Sirokko" (path "" (reference "C105") (unit 1)))))
 (symbol
  (lib_id "Device:R")
  (at 165.1 91.44 0)
  (unit 1)
  (body_style 1)
  (exclude_from_sim no)
  (in_bom yes)
  (on_board yes)
  (in_pos_files yes)
  (dnp no)
  (property "Reference" "R101" (at 160.02 90.17 0) (show_name no) (do_not_autoplace no) (effects (font (size 1.27 1.27))))
  (property "Value" "31.6k 1%" (at 170.18 92.71 0) (show_name no) (do_not_autoplace no) (effects (font (size 1.27 1.27))))
  (property "Footprint" "Resistor_SMD:R_0603_1608Metric" (at 165.1 91.44 0) (hide yes) (show_name no) (do_not_autoplace no) (effects (font (size 1.27 1.27))))
  (property "Datasheet" "" (at 165.1 91.44 0) (hide yes) (show_name no) (do_not_autoplace no) (effects (font (size 1.27 1.27))))
  (property "Description" "" (at 165.1 91.44 0) (show_name no) (do_not_autoplace no) (effects (font (size 1.27 1.27))))
  (property "MPN" "RC0603FR-0731K6L" (at 165.1 91.44 0) (hide yes) (show_name no) (do_not_autoplace no) (effects (font (size 1.27 1.27))))
  (pin "1")
  (pin "2")
  (instances (project "Power5V" (path "" (reference "R101") (unit 1))) (project "Sirokko" (path "" (reference "R101") (unit 1)))))
 (symbol
  (lib_id "Device:R")
  (at 53.34 111.76 0)
  (unit 1)
  (body_style 1)
  (exclude_from_sim no)
  (in_bom yes)
  (on_board yes)
  (in_pos_files yes)
  (dnp no)
  (property "Reference" "R104" (at 48.26 110.49 0) (show_name no) (do_not_autoplace no) (effects (font (size 1.27 1.27))))
  (property "Value" "100k 1%" (at 58.42 113.03 0) (show_name no) (do_not_autoplace no) (effects (font (size 1.27 1.27))))
  (property "Footprint" "Resistor_SMD:R_0603_1608Metric" (at 53.34 111.76 0) (hide yes) (show_name no) (do_not_autoplace no) (effects (font (size 1.27 1.27))))
  (property "Datasheet" "" (at 53.34 111.76 0) (hide yes) (show_name no) (do_not_autoplace no) (effects (font (size 1.27 1.27))))
  (property "Description" "" (at 53.34 111.76 0) (show_name no) (do_not_autoplace no) (effects (font (size 1.27 1.27))))
  (property "MPN" "RC0603FR-07100KL" (at 53.34 111.76 0) (hide yes) (show_name no) (do_not_autoplace no) (effects (font (size 1.27 1.27))))
  (pin "1")
  (pin "2")
  (instances (project "Power5V" (path "" (reference "R104") (unit 1))) (project "Sirokko" (path "" (reference "R104") (unit 1)))))
 (symbol
  (lib_id "Device:R")
  (at 165.1 116.84 0)
  (unit 1)
  (body_style 1)
  (exclude_from_sim no)
  (in_bom yes)
  (on_board yes)
  (in_pos_files yes)
  (dnp no)
  (property "Reference" "R102" (at 160.02 115.57 0) (show_name no) (do_not_autoplace no) (effects (font (size 1.27 1.27))))
  (property "Value" "10k 1%" (at 170.18 118.11 0) (show_name no) (do_not_autoplace no) (effects (font (size 1.27 1.27))))
  (property "Footprint" "Resistor_SMD:R_0603_1608Metric" (at 165.1 116.84 0) (hide yes) (show_name no) (do_not_autoplace no) (effects (font (size 1.27 1.27))))
  (property "Datasheet" "" (at 165.1 116.84 0) (hide yes) (show_name no) (do_not_autoplace no) (effects (font (size 1.27 1.27))))
  (property "Description" "" (at 165.1 116.84 0) (show_name no) (do_not_autoplace no) (effects (font (size 1.27 1.27))))
  (property "MPN" "RC0603FR-0710KL" (at 165.1 116.84 0) (hide yes) (show_name no) (do_not_autoplace no) (effects (font (size 1.27 1.27))))
  (pin "1")
  (pin "2")
  (instances (project "Power5V" (path "" (reference "R102") (unit 1))) (project "Sirokko" (path "" (reference "R102") (unit 1)))))
 (symbol
  (lib_id "Device:C")
  (at 116.84 137.16 0)
  (unit 1)
  (body_style 1)
  (exclude_from_sim no)
  (in_bom yes)
  (on_board yes)
  (in_pos_files yes)
  (dnp no)
  (property "Reference" "C107" (at 111.76 135.89 0) (show_name no) (do_not_autoplace no) (effects (font (size 1.27 1.27))))
  (property "Value" "4.7nF 50V C0G" (at 121.92 138.43 0) (show_name no) (do_not_autoplace no) (effects (font (size 1.27 1.27))))
  (property "Footprint" "Capacitor_SMD:C_0603_1608Metric" (at 116.84 137.16 0) (hide yes) (show_name no) (do_not_autoplace no) (effects (font (size 1.27 1.27))))
  (property "Datasheet" "" (at 116.84 137.16 0) (hide yes) (show_name no) (do_not_autoplace no) (effects (font (size 1.27 1.27))))
  (property "Description" "" (at 116.84 137.16 0) (show_name no) (do_not_autoplace no) (effects (font (size 1.27 1.27))))
  (property "MPN" "GRM1885C1H472JA01D" (at 116.84 137.16 0) (hide yes) (show_name no) (do_not_autoplace no) (effects (font (size 1.27 1.27))))
  (pin "1")
  (pin "2")
  (instances (project "Power5V" (path "" (reference "C107") (unit 1))) (project "Sirokko" (path "" (reference "C107") (unit 1)))))
 (symbol
  (lib_id "Device:C")
  (at 40.64 50.8 0)
  (unit 1)
  (body_style 1)
  (exclude_from_sim no)
  (in_bom yes)
  (on_board yes)
  (in_pos_files yes)
  (dnp no)
  (property "Reference" "C101" (at 35.56 49.53 0) (show_name no) (do_not_autoplace no) (effects (font (size 1.27 1.27))))
  (property "Value" "2.2uF 100V X7R" (at 45.72 52.07 0) (show_name no) (do_not_autoplace no) (effects (font (size 1.27 1.27))))
  (property "Footprint" "Capacitor_SMD:C_1210_3225Metric" (at 40.64 50.8 0) (hide yes) (show_name no) (do_not_autoplace no) (effects (font (size 1.27 1.27))))
  (property "Datasheet" "" (at 40.64 50.8 0) (hide yes) (show_name no) (do_not_autoplace no) (effects (font (size 1.27 1.27))))
  (property "Description" "" (at 40.64 50.8 0) (show_name no) (do_not_autoplace no) (effects (font (size 1.27 1.27))))
  (property "MPN" "GRM32ER72A225KA35L" (at 40.64 50.8 0) (hide yes) (show_name no) (do_not_autoplace no) (effects (font (size 1.27 1.27))))
  (pin "1")
  (pin "2")
  (instances (project "Power5V" (path "" (reference "C101") (unit 1))) (project "Sirokko" (path "" (reference "C101") (unit 1)))))
 (symbol
  (lib_id "Device:R")
  (at 53.34 137.16 0)
  (unit 1)
  (body_style 1)
  (exclude_from_sim no)
  (in_bom yes)
  (on_board yes)
  (in_pos_files yes)
  (dnp no)
  (property "Reference" "R105" (at 48.26 135.89 0) (show_name no) (do_not_autoplace no) (effects (font (size 1.27 1.27))))
  (property "Value" "10k 1%" (at 58.42 138.43 0) (show_name no) (do_not_autoplace no) (effects (font (size 1.27 1.27))))
  (property "Footprint" "Resistor_SMD:R_0603_1608Metric" (at 53.34 137.16 0) (hide yes) (show_name no) (do_not_autoplace no) (effects (font (size 1.27 1.27))))
  (property "Datasheet" "" (at 53.34 137.16 0) (hide yes) (show_name no) (do_not_autoplace no) (effects (font (size 1.27 1.27))))
  (property "Description" "" (at 53.34 137.16 0) (show_name no) (do_not_autoplace no) (effects (font (size 1.27 1.27))))
  (property "MPN" "RC0603FR-0710KL" (at 53.34 137.16 0) (hide yes) (show_name no) (do_not_autoplace no) (effects (font (size 1.27 1.27))))
  (pin "1")
  (pin "2")
  (instances (project "Power5V" (path "" (reference "R105") (unit 1))) (project "Sirokko" (path "" (reference "R105") (unit 1)))))
 (symbol
  (lib_id "Device:C")
  (at 55.88 50.8 0)
  (unit 1)
  (body_style 1)
  (exclude_from_sim no)
  (in_bom yes)
  (on_board yes)
  (in_pos_files yes)
  (dnp no)
  (property "Reference" "C102" (at 50.80 49.53 0) (show_name no) (do_not_autoplace no) (effects (font (size 1.27 1.27))))
  (property "Value" "2.2uF 100V X7R" (at 60.96 52.07 0) (show_name no) (do_not_autoplace no) (effects (font (size 1.27 1.27))))
  (property "Footprint" "Capacitor_SMD:C_1210_3225Metric" (at 55.88 50.8 0) (hide yes) (show_name no) (do_not_autoplace no) (effects (font (size 1.27 1.27))))
  (property "Datasheet" "" (at 55.88 50.8 0) (hide yes) (show_name no) (do_not_autoplace no) (effects (font (size 1.27 1.27))))
  (property "Description" "" (at 55.88 50.8 0) (show_name no) (do_not_autoplace no) (effects (font (size 1.27 1.27))))
  (property "MPN" "GRM32ER72A225KA35L" (at 55.88 50.8 0) (hide yes) (show_name no) (do_not_autoplace no) (effects (font (size 1.27 1.27))))
  (pin "1")
  (pin "2")
  (instances (project "Power5V" (path "" (reference "C102") (unit 1))) (project "Sirokko" (path "" (reference "C102") (unit 1)))))
 (symbol
  (lib_id "Device:C_Polarized")
  (at 40.64 76.2 0)
  (unit 1)
  (body_style 1)
  (exclude_from_sim no)
  (in_bom yes)
  (on_board yes)
  (in_pos_files yes)
  (dnp no)
  (property "Reference" "C103" (at 35.56 74.93 0) (show_name no) (do_not_autoplace no) (effects (font (size 1.27 1.27))))
  (property "Value" "100uF 100V EEU-FR2A101" (at 45.72 77.47 0) (show_name no) (do_not_autoplace no) (effects (font (size 1.27 1.27))))
  (property "Footprint" "Sirokko_Power:CP_Radial_D10.0mm_P5.00mm_Courtyard_D11.0mm" (at 40.64 76.2 0) (hide yes) (show_name no) (do_not_autoplace no) (effects (font (size 1.27 1.27))))
  (property "Datasheet" "" (at 40.64 76.2 0) (hide yes) (show_name no) (do_not_autoplace no) (effects (font (size 1.27 1.27))))
  (property "Description" "" (at 40.64 76.2 0) (show_name no) (do_not_autoplace no) (effects (font (size 1.27 1.27))))
  (property "MPN" "EEU-FR2A101" (at 40.64 76.2 0) (hide yes) (show_name no) (do_not_autoplace no) (effects (font (size 1.27 1.27))))
  (property "Manufacturer" "Panasonic Industry" (at 40.64 76.2 0) (hide yes) (show_name no) (do_not_autoplace no) (effects (font (size 1.27 1.27))))
  (pin "1")
  (pin "2")
  (instances (project "Power5V" (path "" (reference "C103") (unit 1))) (project "Sirokko" (path "" (reference "C103") (unit 1)))))
 (symbol
  (lib_id "Device:C")
  (at 119.38 43.18 90)
  (unit 1)
  (body_style 1)
  (exclude_from_sim no)
  (in_bom yes)
  (on_board yes)
  (in_pos_files yes)
  (dnp no)
  (property "Reference" "C104" (at 119.38 39.37 90) (show_name no) (do_not_autoplace no) (effects (font (size 1.27 1.27))))
  (property "Value" "2.2nF 50V C0G 5%" (at 119.38 46.99 90) (show_name no) (do_not_autoplace no) (effects (font (size 1.27 1.27))))
  (property "Footprint" "Capacitor_SMD:C_0603_1608Metric" (at 119.38 43.18 0) (hide yes) (show_name no) (do_not_autoplace no) (effects (font (size 1.27 1.27))))
  (property "Datasheet" "https://pim.murata.com/asset/pim4/ceramicCapacitorSMD/GRM1885C1H222JA01-01A-EN_PDF_CERAMICCAPACITORSMD?lastModifiedDatetime=20260730162352" (at 119.38 43.18 0) (hide yes) (show_name no) (do_not_autoplace no) (effects (font (size 1.27 1.27))))
  (property "Description" "" (at 119.38 43.18 0) (show_name no) (do_not_autoplace no) (effects (font (size 1.27 1.27))))
  (property "MPN" "GRM1885C1H222JA01D" (at 119.38 43.18 0) (hide yes) (show_name no) (do_not_autoplace no) (effects (font (size 1.27 1.27))))
  (property "Manufacturer" "Murata"
 (id 0)
 (at 119.38 43.18 0)
 (effects
  (font (size 1.27 1.27))
  (hide yes)))
  (pin "1")
  (pin "2")
  (instances (project "Power5V" (path "" (reference "C104") (unit 1))) (project "Sirokko" (path "" (reference "C104") (unit 1)))))
 (sheet_instances
  (path ""
   (page "1"))))
